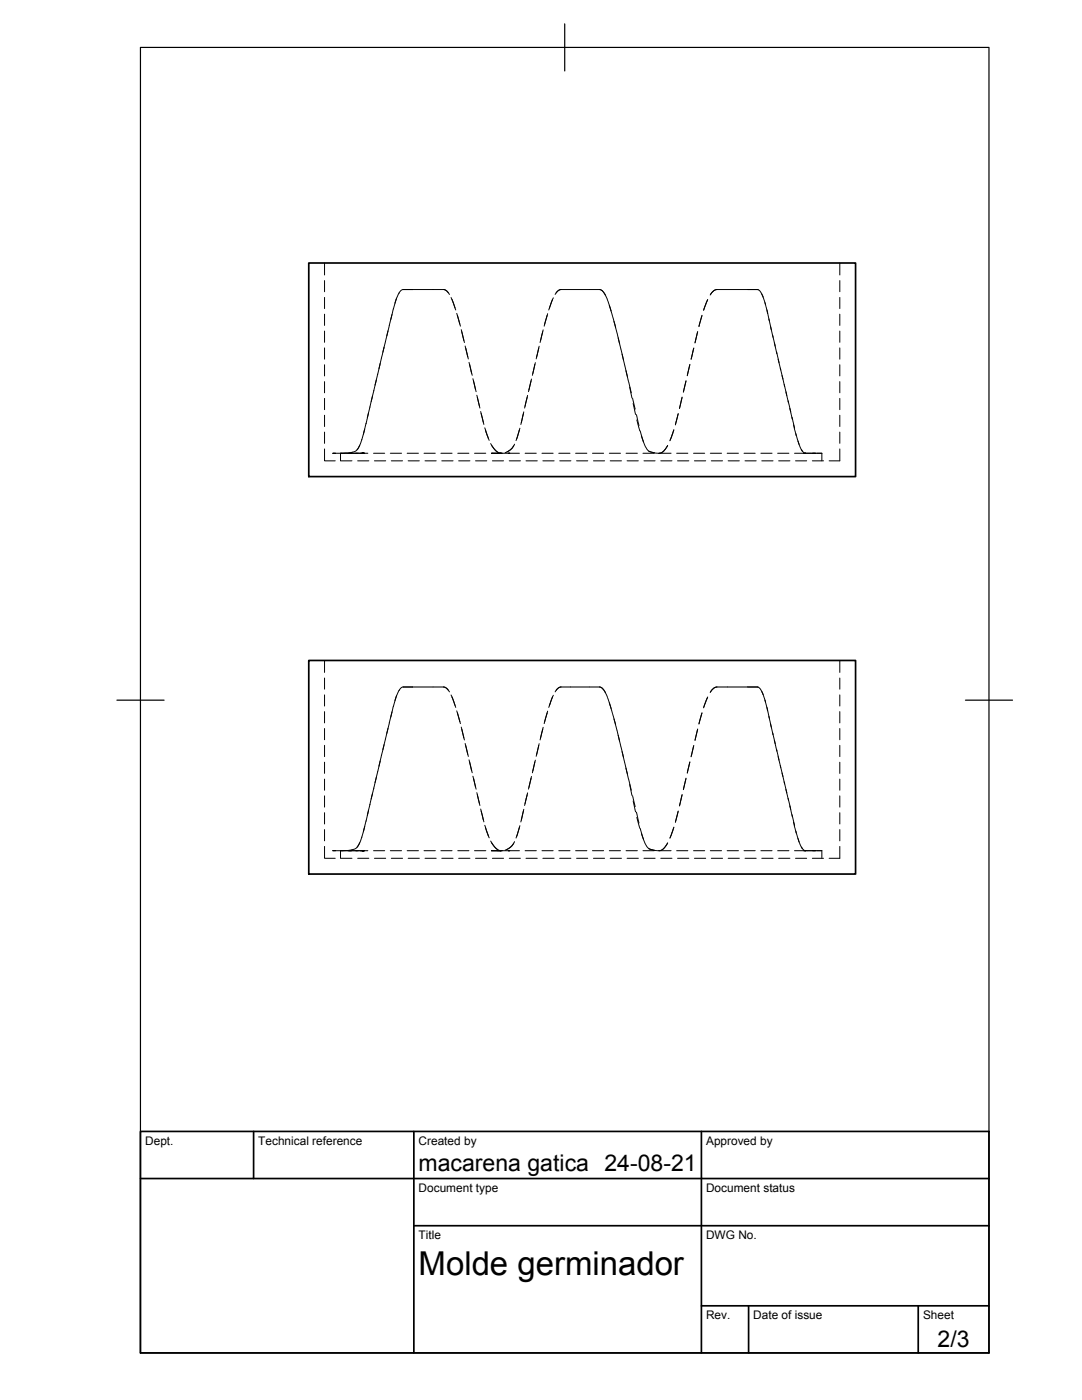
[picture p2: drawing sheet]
<svg xmlns="http://www.w3.org/2000/svg" width="216mm" height="279mm" viewBox="0 0 216 279" stroke-linecap="round" stroke-linejoin="round" font-family="sans-serif">
<g fill="none" stroke="#000" stroke-width=".2">
<path d="M64.8 52.5v2.4M64.8 56v2.2M64.8 59.4v2.2M79.1 59.5l-.6 2.2M79.6 58.5l-.8 2M80.4 57.8l-.5 .2-.3 .5M80.4 57.8h2M80.5 57.8h1.9M82.4 57.8h6.1M88.5 57.8l.5 .2 .4 .4M88.5 57.8a1.69 1.69 0 0 1 1.2 1M90 59.4l.8 2.1"/>
<path d="M90.2 59.8l.7 2.1M110.3 59.8l-.8 2.1M110.4 59.4l-.8 2.1M111.9 57.8a1.6 1.6 0 0 0-1.1 1M111.9 57.8l-.5 .2-.4 .5M111.9 57.8h7.7M119.6 57.8a1.64 1.64 0 0 1 1.2 1.1M119.6 57.8a2.39 2.39 0 0 1 1.5 1.9l.1 .2M121.2 60l.7 2.1M141.2 59.9l-.8 2M141.2 59.8l-.8 2M143.1 57.8a1.77 1.77 0 0 0-1.4 1.1"/>
<path d="M143.1 57.8a1.67 1.67 0 0 0-1.3 1M143.1 57.8h6.1M149.2 57.8h2.1M149.2 57.8h1.9a1.57 1.57 0 0 1 1.1 1.3l.1 .2M152 58.7l.7 2.1M167.6 52.5v2.4M167.6 56v2.2M167.6 59.4v2.2M64.8 62.7v2.3M64.8 66.1v2.2M64.8 69.4v2.3M64.8 72.8v2.2"/>
<path d="M64.8 76.2v2.2M64.8 79.5v2.3M74.3 79.1l-.5 2.2M74.6 78l-.5 2.1M75.1 75.8l-.5 2.2M75.4 74.7l-.6 2.2M75.9 72.6l-.5 2.1M76.1 71.4l-.5 2.2M76.6 69.3l-.5 2.2M76.9 68.1l-.5 2.2M77.4 66l-.5 2.2M77.7 64.9l-.5 2.1"/>
<path d="M78.2 62.8l-.5 2.1M78.5 61.6l-.5 2.2M91.1 62.5l.7 2.2M91.3 62.9l.6 2.2M92 65.8l.6 2.2M92.1 66.2l.6 2.2M92.8 69.1l.5 2.1M92.9 69.5l.5 2.1M93.6 72.3l.5 2.2M93.7 72.7l.5 2.2M94.4 75.6l.5 2.2M94.5 76l.5 2.2"/>
<path d="M95.1 78.9l.6 2.1M95.2 79.3l.6 2.1M105.2 79.3l-.5 2.1M105.3 78.9l-.5 2.2M106.1 75.6l-.6 2.6M106.7 72.7l-.5 2.2M106.8 72.4l-.5 2.1M107.5 69.5l-.5 2.1M107.6 69.1l-.5 2.2M108.3 66.2l-.5 2.2M108.4 65.8l-.6 2.2M109.2 62.9l-.6 2.2"/>
<path d="M109.3 62.6l-.6 2.2M121.6 60.9l.6 2.2M122.2 63.2l.6 2.1M122.5 64.2l.6 2.1M123.1 66.4l.5 2.2M123.4 67.4l.5 2.2M123.9 69.7l.5 2.1M124.1 70.7l.5 2.2M124.7 72.9l.5 2.2M124.9 74l.5 2.1M125.4 76.2l.6 2.2M125.6 77.2l.5 2.2"/>
<path d="M126.2 79.5l.5 2.2M136.1 79.3l-.5 2.2M136.1 79.2l-.5 2.2M136.9 76l-.5 2.3M137.6 72.8l-.5 2.2M137.7 72.7l-.5 2.2M138.4 69.6l-.5 2.1M138.4 69.5l-.5 2.1M139.2 66.3l-.5 2.2M139.2 66.2l-.5 2.2M140.1 63l-.6 2.2M140.1 62.9l-.6 2.2"/>
<path d="M152.6 60.4l.6 2.2M153 61.8l.5 2.2M153.4 63.7l.5 2.1M153.8 65.1l.5 2.2M154.2 66.9l.5 2.2M154.5 68.4l.5 2.2M155 70.2l.4 2.2M155.3 71.7l.5 2.2M155.7 73.5l.5 2.1M156 74.9l.6 2.2M156.5 76.7l.5 2.2M156.8 78.2l.5 2.2"/>
<path d="M167.6 62.7v2.3M167.6 66.1v2.2M167.6 69.4v2.3M167.6 72.8v2.2M167.6 76.2v2.2M167.6 79.5v2.3M64.8 89.6v2.4h2.1M64.8 82.9v2.2M64.8 86.2v2.3M66.9 90.5h-.5h1.7M67.9 90.5h2.2M67.9 90.5v1.5"/>
<path d="M68 92h2.2M69.1 90.4l-1.2 .1M69.2 90.5h2.3M70.2 90.5h-.6h1.6M70.3 90.3l-2.2 .2M71 90.5h1.8M71.2 90.5h2.2M71.4 92h2.2M71.8 88.8v.1a1.84 1.84 0 0 1-1.6 1.4M72.2 87.7l-.9 2.1M72.4 90.5h.1h-.5h.8h-.2M72.8 85.6l-.6 2.2"/>
<path d="M73 84.5l-.5 2.2M73.5 82.4l-.5 2.2M73.8 81.2l-.5 2.2M74.5 90.5h2.3M74.7 92h2.3M77.9 90.5h2.2M78.1 92h2.2M81.2 90.5h2.3M81.4 92h2.3M84.6 90.5h2.3M84.8 92h2.2M88 90.5h2.2"/>
<path d="M88.2 92h2.2M91.3 90.5h2.3M91.5 92h2.3M94.7 90.5h2.2M94.9 92h2.2M95.9 82.1l.6 2.2M96 82.5l.6 2.2M96.7 85.4l.8 2.1M96.9 85.8l.7 2.1M97.9 88.5l.7 1 .7 .7M98 90.5h2.3M98.1 90.5h1.9h-.7"/>
<path d="M98.1 88.9l.2 .2a2.83 2.83 0 0 0 1.4 1.3M98.2 92h2.3M98.3 90.5h1.8M100.2 90.5h1.5h-.2h.1M101.4 90.5h2.2M101.6 92h2.2M102.5 89a3.1 3.1 0 0 1-1.7 1.3M102.7 88.6a2.68 2.68 0 0 1-1.6 1.6M103.6 85.8l-.6 2.1M103.7 85.5l-.6 2.1M104.4 82.5l-.5 2.2M104.5 82.2l-.5 2.2"/>
<path d="M104.8 90.5h2.2M105 92h2.2M108.1 90.5h2.3M108.3 92h2.3M111.5 90.5h2.2M111.7 92h2.2M114.9 90.5h2.2M115.1 92h2.2M118.2 90.5h2.2M118.4 92h2.2M121.6 90.5h2.2M121.8 92h2.2"/>
<path d="M124.9 90.5h2.3M125.1 92h2.3M126.3 80.5l.5 2.2M127 82.8l.5 2.1M127.1 83.8l.6 2.2M127.8 86l.6 2.2M128 87l.8 2.1M128.3 90.5h2.2M128.5 92h2.2M128.8 89.2a1.82 1.82 0 0 0 1.8 1.2M131.7 90.5h2.2M131.9 92h2.2"/>
<path d="M133.2 89l-.1 .1a1.98 1.98 0 0 1-1.6 1.4l-1-.1-1.1-.4M133.2 88.9l-.3 .6a1.81 1.81 0 0 1-1.2 .9M134.4 85.9l-.7 2.1M134.5 85.8l-.8 2.1M135 90.5h2.3M135.2 92h2.2M135.3 82.6l-.5 2.2M135.3 82.5l-.5 2.2M138.4 90.5h2.2M138.6 92h2.2M141.7 90.5h2.3M141.9 92h2.3"/>
<path d="M145.1 90.5h2.2M145.3 92h2.2M148.5 90.5h2.2M148.7 92h2.2M151.8 90.5h2.3M152 92h2.3M155.2 90.5h2.2M155.4 92h2.2M157.3 80l.5 2.2M157.6 81.5l.5 2.2M158 83.3l.6 2.2M158.3 84.8l.6 2.2"/>
<path d="M158.5 90.5h2.3M158.7 92h2.3M158.8 86.6l.6 2.1M159.2 88l.9 2.1M159.9 89.7l.7 .7 1.2 .1M160.7 90.5h-.3h.6M161.1 90.5h1.6h-.5M161.9 90.5h2.1M162.1 92h2.2M163 90.5h1M164 90.5v1.5M167.6 82.9v2.2"/>
<path d="M167.6 86.2v2.3M167.6 89.6v2.4h-2.2M64.8 131.8v2.4M64.8 135.3v2.2M64.8 138.7v2.2M79.1 138.8l-.6 2.2M79.6 137.8l-.8 2.1M80.4 137.1l-.5 .3-.3 .4M80.4 137.1h2M80.5 137.1h1.9M82.4 137.1h6.1M88.5 137.1l.5 .2 .4 .4"/>
<path d="M88.5 137.1a1.69 1.69 0 0 1 1.2 1M90 138.7l.8 2.1M90.2 139.1l.7 2.1M110.3 139.1l-.8 2.1M110.4 138.8l-.8 2M111.9 137.1a1.6 1.6 0 0 0-1.1 1M111.9 137.1l-.5 .2-.4 .5M111.9 137.1h7.7M119.6 137.1a1.64 1.64 0 0 1 1.2 1.1M119.6 137.1a2.39 2.39 0 0 1 1.5 1.9l.1 .2M121.2 139.3l.7 2.1M141.2 139.2l-.8 2.1"/>
<path d="M141.2 139.1l-.8 2.1M143.1 137.1a1.77 1.77 0 0 0-1.4 1.1M143.1 137.1a1.67 1.67 0 0 0-1.3 1M143.1 137.1h6.1M149.2 137.1h2.1M149.2 137.1h1.9a1.57 1.57 0 0 1 1.1 1.4l.1 .1M152 138l.7 2.1M152.6 139.7l.6 2.2M167.6 131.8v2.4M167.6 135.3v2.2M167.6 138.7v2.2M64.8 142v2.3"/>
<path d="M64.8 145.4v2.2M64.8 148.8v2.2M64.8 152.1v2.2M64.8 155.5v2.2M64.8 158.8v2.3M74.3 158.4l-.5 2.2M74.6 157.3l-.5 2.1M75.1 155.1l-.5 2.2M75.4 154l-.6 2.2M75.9 151.9l-.5 2.2M76.1 150.7l-.5 2.2M76.6 148.6l-.5 2.2"/>
<path d="M76.9 147.5l-.5 2.1M77.4 145.3l-.5 2.2M77.7 144.2l-.5 2.2M78.2 142.1l-.5 2.2M78.5 140.9l-.5 2.2M91.1 141.9l.7 2.1M91.3 142.3l.6 2.1M92 145.1l.6 2.2M92.1 145.5l.6 2.2M92.8 148.4l.5 2.1M92.9 148.8l.5 2.2M93.6 151.6l.5 2.2"/>
<path d="M93.7 152l.5 2.2M94.4 154.9l.5 2.2M94.5 155.3l.5 2.2M95.1 158.2l.6 2.2M95.2 158.6l.6 2.2M105.2 158.6l-.5 2.2M105.3 158.2l-.5 2.2M106.1 155l-.6 2.5M106.7 152l-.5 2.2M106.8 151.7l-.5 2.2M107.5 148.8l-.5 2.1M107.6 148.4l-.5 2.2"/>
<path d="M108.3 145.5l-.5 2.2M108.4 145.1l-.6 2.2M109.2 142.3l-.6 2.1M109.3 141.9l-.6 2.2M121.6 140.3l.6 2.1M122.2 142.5l.6 2.1M122.5 143.5l.6 2.1M123.1 145.7l.5 2.2M123.4 146.7l.5 2.2M123.9 149l.5 2.2M124.1 150l.5 2.2M124.7 152.3l.5 2.1"/>
<path d="M124.9 153.3l.5 2.2M125.4 155.5l.6 2.2M125.6 156.6l.5 2.1M126.2 158.8l.5 2.2M126.3 159.8l.5 2.2M136.1 158.7l-.5 2.2M136.1 158.6l-.5 2.2M136.9 155.3l-.5 2.3M137.6 152.1l-.5 2.2M137.7 152l-.5 2.2M138.4 148.9l-.5 2.1M138.4 148.8l-.5 2.1"/>
<path d="M139.2 145.6l-.5 2.2M139.2 145.5l-.5 2.2M140.1 142.3l-.6 2.2M140.1 142.2l-.6 2.2M153 141.2l.5 2.2M153.4 143l.5 2.1M153.8 144.5l.5 2.1M154.2 146.2l.5 2.2M154.5 147.7l.5 2.2M155 149.5l.4 2.2M155.3 151l.5 2.2M155.7 152.8l.5 2.2"/>
<path d="M156 154.3l.6 2.2M156.5 156.1l.5 2.1M156.8 157.5l.5 2.2M157.3 159.3l.5 2.2M167.6 142v2.3M167.6 145.4v2.2M167.6 148.8v2.2M167.6 152.1v2.2M167.6 155.5v2.2M167.6 158.8v2.3M64.8 168.9v2.4h2.1M64.8 162.2v2.2"/>
<path d="M64.8 165.6v2.2M66.9 169.8h-.5h1.7M67.9 169.8v1.5M67.9 169.8h2.2M68 171.3h2.2M69.1 169.7l-1.2 .1M69.2 169.8h2.3M70.2 169.8h-.6h1.6M70.3 169.6l-2.2 .2M71 169.8h1.8M71.2 169.8h2.2M71.4 171.3h2.2"/>
<path d="M71.8 168.2a1.84 1.84 0 0 1-1.6 1.4M72.2 167.1l-.9 2M72.4 169.8h.1h-.5h.8h-.2M72.8 165l-.6 2.1M73 163.8l-.5 2.2M73.5 161.7l-.5 2.2M73.8 160.5l-.5 2.2M74.5 169.8h2.3M74.7 171.3h2.3M77.9 169.8h2.2M78.1 171.3h2.2M81.2 169.8h2.3"/>
<path d="M81.4 171.3h2.3M84.6 169.8h2.3M84.8 171.3h2.2M88 169.8h2.2M88.2 171.3h2.2M91.3 169.8h2.3M91.5 171.3h2.3M94.7 169.8h2.2M94.9 171.3h2.2M95.9 161.5l.6 2.1M96 161.9l.6 2.1M96.7 164.7l.8 2.1"/>
<path d="M96.9 165.1l.7 2.1M97.9 167.8l.7 1.1 .7 .7M98 169.8h2.3M98.1 169.8h1.9h-.7M98.1 168.2l.2 .3a2.83 2.83 0 0 0 1.4 1.2M98.2 171.3h2.3M98.3 169.8h1.8M100.2 169.8h1.5h-.2h.1M101.4 169.8h2.2M101.6 171.3h2.2M102.5 168.3a3.1 3.1 0 0 1-1.7 1.4M102.7 168a2.68 2.68 0 0 1-1.6 1.5"/>
<path d="M103.6 165.1l-.6 2.1M103.7 164.8l-.6 2.1M104.4 161.9l-.5 2.1M104.5 161.5l-.5 2.2M104.8 169.8h2.2M105 171.3h2.2M108.1 169.8h2.3M108.3 171.3h2.3M111.5 169.8h2.2M111.7 171.3h2.2M114.9 169.8h2.2M115.1 171.3h2.2"/>
<path d="M118.2 169.8h2.2M118.4 171.3h2.2M121.6 169.8h2.2M121.8 171.3h2.2M124.9 169.8h2.3M125.1 171.3h2.3M127 162.1l.5 2.2M127.1 163.1l.6 2.2M127.8 165.3l.6 2.2M128 166.4l.8 2.1M128.3 169.8h2.2M128.5 171.3h2.2"/>
<path d="M128.8 168.5a1.82 1.82 0 0 0 1.8 1.2M131.7 169.8h2.2M131.9 171.3h2.2M133.2 168.3l-.1 .1a1.98 1.98 0 0 1-1.6 1.4l-1-.1-1.1-.3M133.2 168.2l-.3 .6a1.81 1.81 0 0 1-1.2 1M134.4 165.2l-.7 2.1M134.5 165.1l-.8 2.1M135 169.8h2.3M135.2 171.3h2.2M135.3 162l-.5 2.1M135.3 161.9l-.5 2.1M138.4 169.8h2.2"/>
<path d="M138.6 171.3h2.2M141.7 169.8h2.3M141.9 171.3h2.3M145.1 169.8h2.2M145.3 171.3h2.2M148.5 169.8h2.2M148.7 171.3h2.2M151.8 169.8h2.3M152 171.3h2.3M155.2 169.8h2.2M155.4 171.3h2.2M157.6 160.8l.5 2.2"/>
<path d="M158 162.6l.6 2.2M158.3 164.1l.6 2.2M158.5 169.8h2.3M158.7 171.3h2.3M158.8 165.9l.6 2.1M159.2 167.3l.9 2.1M159.9 169l.7 .8h1.2M160.7 169.8h-.3h.6M161.1 169.8h1.6h-.5M161.9 169.8h2.1M162.1 171.3h2.2M163 169.8h1"/>
<path d="M164 169.8v1.5M167.6 162.2v2.2M167.6 165.6v2.2M167.6 168.9v2.4h-2.2"/>
</g>
<path d="M61.6 52.5h109.1v42.6h-109.1zM61.6 131.8h109.1v42.6h-109.1zM28 225.8h169.3v44.2h-169.3zM28 235.2h169.3M50.6 225.8v9.4M82.6 225.8v44.2M140 225.8v44.2M82.6 244.6h114.7M140 260.6h57.3M149.4 260.6v9.4M183.2 260.6v9.4" fill="none" stroke="#000" stroke-width=".34"/>
<path d="M28 9.5h169.3v260.5h-169.3zM112.7 4.8v9.4M23.3 139.7h9.4M192.6 139.7h9.4" fill="none" stroke="#000" stroke-width=".24"/>
<text font-size="6.6" x="83.5" y="254.5">Molde germinador</text>
<g font-size="4.6">
<text x="83.5" y="233.8">macarena gatica 24-08-21</text>
<text x="187.1" y="268.7">2/3</text>
</g>
<g font-size="2.4">
<text x="29" y="228.4">Dept.</text>
<text x="51.5" y="228.4">Technical reference</text>
<text x="83.5" y="228.4">Created by</text>
<text x="140.9" y="228.4">Approved by</text>
<text x="83.5" y="237.8">Document type</text>
<text x="140.9" y="237.8">Document status</text>
<text x="83.5" y="247.2">Title</text>
<text x="140.9" y="247.2">DWG No.</text>
<text x="140.9" y="263.2">Rev.</text>
<text x="150.3" y="263.2">Date of issue</text>
<text x="184.2" y="263.2">Sheet</text>
</g>
</svg>
